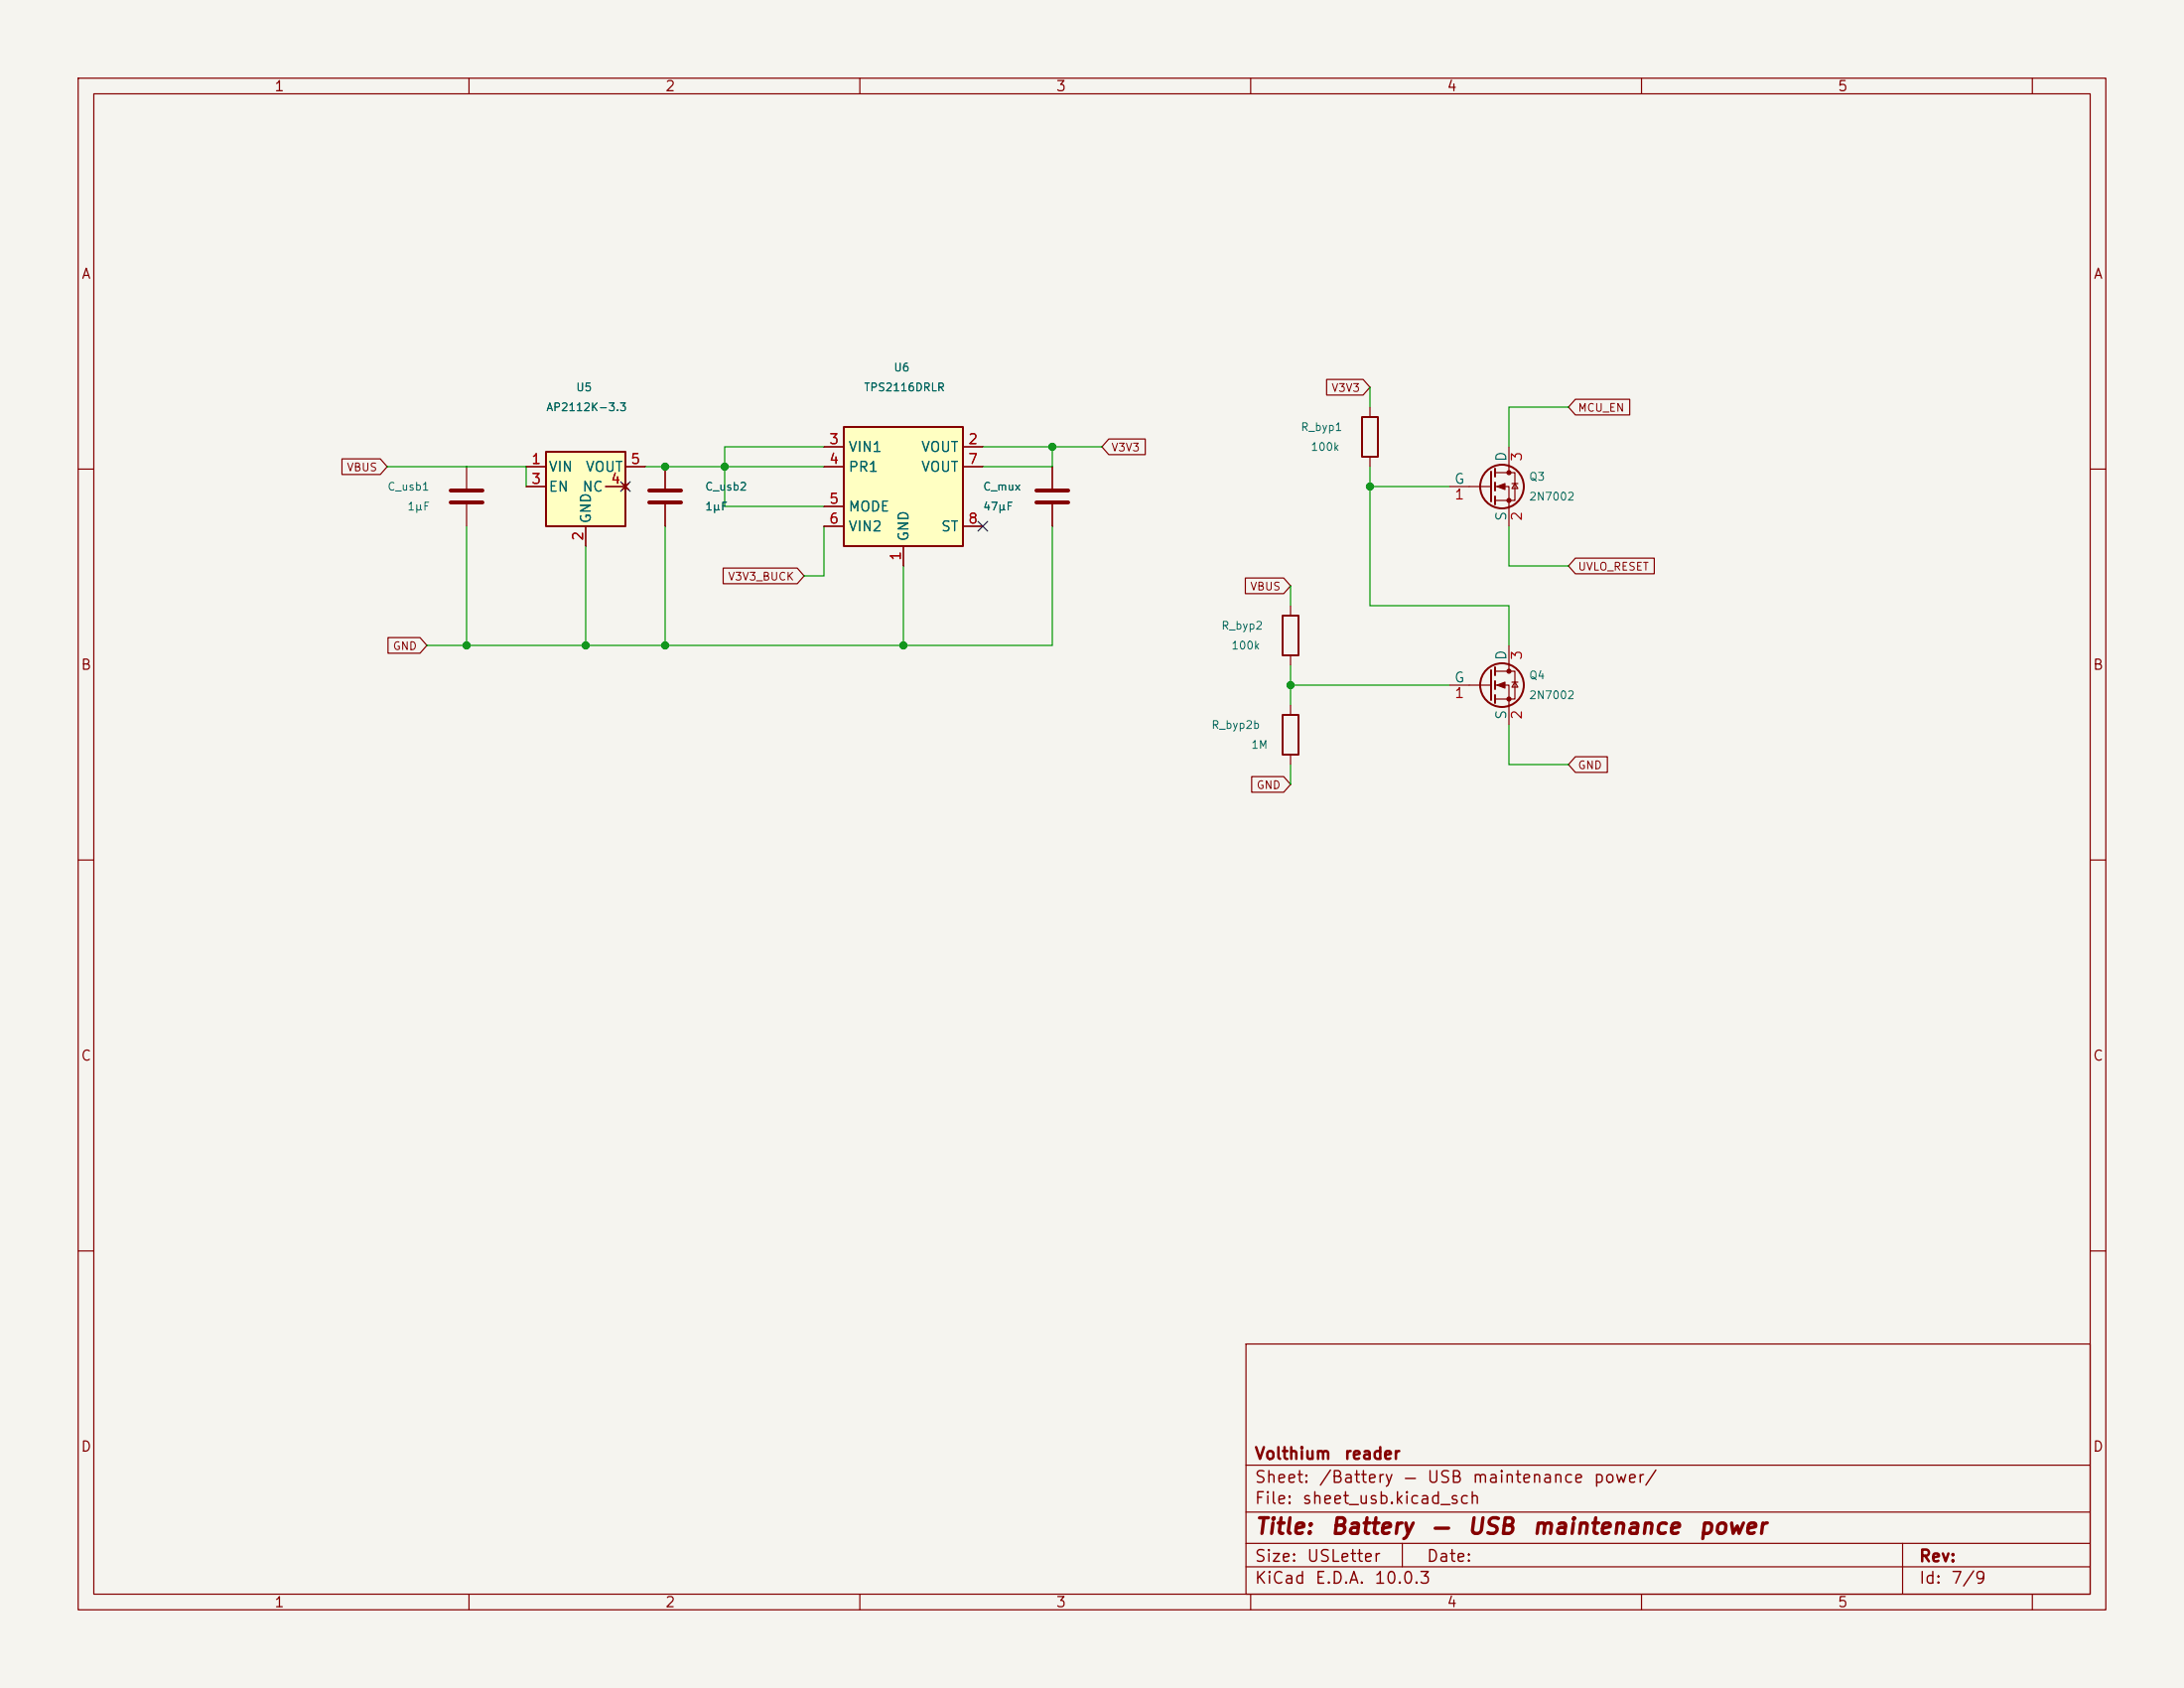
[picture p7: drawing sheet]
<svg xmlns="http://www.w3.org/2000/svg" width="279mm" height="216mm" viewBox="0 0 279 216" stroke-linecap="round" stroke-linejoin="round" font-family="sans-serif">
<path d="M0 0h279.4v215.9h-279.4z" fill="#f5f4ef" stroke="#f5f4ef" stroke-width=".13"/>
<g fill="none" stroke="#840000" stroke-width=".15">
<path d="M10 10h259.4v195.9h-259.4zM12 12h255.4v191.9h-255.4zM60 10v2M110 10v2M160 10v2M210 10v2M260 10v2M59.7 59.7v2.8M134.6 59.7v2.8M175.3 52.1v1.2M175.3 58.4v1.3M10 60h2"/>
<path d="M59.7 64.5v2.8M134.6 64.5v2.8M267.4 60h2M165.1 90.2v1.2M165.1 96.5v1.3M185.4 87.6h5.4M191.3 85.9h2.5v3.5h-2.5M191.3 87.6h1.7v5.1M193 82.6v3.3M193.4 87.2h.8M193.8 87.2l.4 .7h-.8zM10 110h2"/>
<path d="M267.4 110h2M10 160h2M159.4 171.9h108v32h-108zM267.4 160h2M159.4 197.4h108M159.4 193.4h108M159.4 187.4h108M179.4 197.4v3M243.4 197.4v6.5M60 203.9v2M110 203.9v2M159.4 200.4h108"/>
<path d="M160 203.9v2M210 203.9v2M260 203.9v2"/>
</g>
<path d="M57.7 62.7h4M57.7 64.3h4M132.6 62.7h4.1M132.6 64.3h4.1" fill="none" stroke="#840000" stroke-width=".51"/>
<g fill="none" stroke="#840000" stroke-width=".25">
<path d="M174.2 53.3h2.1v5.1h-2.1zM164.1 91.4h2v5.1h-2zM190.8 85.7v3.8M191.3 85.3v1.1M191.3 87.1v1M191.3 88.9v1"/>
<circle cx="192.2" cy="87.6" r="2.79"/>
</g>
<g fill="#840000" stroke="#840000" stroke-width=".15">
<path d="M191.5 87.6l1-.4v.8z"/>
<circle cx="193" cy="85.9" r=".25"/>
<circle cx="193" cy="89.4" r=".25"/>
</g>
<path d="M69.8 57.8h10.2v9.5h-10.2z" fill="#ffffc2"/>
<g fill="none" stroke="#840000" stroke-width=".25">
<path d="M69.8 57.8h10.2v9.5h-10.2zM191.3 59.9v1.1M164.1 78.7h2v5.1h-2zM190.8 60.3v3.8M191.3 61.7v1M191.3 63.5v1"/>
<circle cx="192.2" cy="62.2" r="2.79"/>
</g>
<g fill="none" stroke="#840000" stroke-width=".15">
<path d="M67.3 59.7h2.5M80 59.7h2.5M85.1 59.7v2.8M193 57.2v3.3M67.3 62.2h2.5M74.9 67.3v2.6M77.5 62.2h2.5M79.6 61.8l.8 .8M80.4 61.8l-.8 .8M85.1 64.5v2.8M165.1 77.5v1.2M185.4 62.2h5.4"/>
<path d="M191.3 60.5h2.5v3.5h-2.5M191.3 62.2h1.7v5.1M193.4 61.8h.8M193.8 61.8l.4 .7h-.8zM165.1 83.8v1.3"/>
</g>
<path d="M83.1 62.7h4M83.1 64.3h4" fill="none" stroke="#840000" stroke-width=".51"/>
<g fill="#840000" stroke="#840000" stroke-width=".15">
<path d="M191.5 62.2l1-.4v.8z"/>
<circle cx="193" cy="60.5" r=".25"/>
<circle cx="193" cy="64" r=".25"/>
</g>
<path d="M107.9 54.6h15.3v15.3h-15.3z" fill="#ffffc2"/>
<path d="M107.9 54.6h15.3v15.3h-15.3z" fill="none" stroke="#840000" stroke-width=".25"/>
<g fill="none" stroke="#840000" stroke-width=".15">
<path d="M43.7 58.7h5l.8 1-.8 1h-5zM67.3 59.7h2.5M80 59.7h2.5M85.1 59.7v2.8M105.4 59.7h2.5M105.4 57.2h2.5M123.2 59.7h2.5M123.2 57.2h2.5M134.6 59.7v2.8M141.8 56.1h4.7v2.1h-4.7l-.8-1zM169.7 48.5h4.7l.9 1-.9 1h-4.7zM201.5 51.1h7v2h-7l-.8-1z"/>
<path d="M67.3 62.2h2.5M74.9 67.3v2.6M77.5 62.2h2.5M79.6 61.8l.8 .8M80.4 61.8l-.8 .8M85.1 64.5v2.8M92.5 72.7h9.5l.9 1-.9 1h-9.5zM105.4 64.8h2.5M105.4 67.3h2.5M115.6 69.9v2.5M123.2 67.3h2.5M134.6 64.5v2.8"/>
<path d="M159.3 73.9h4.9l.9 1-.9 1h-4.9zM201.5 71.4h10.1v2h-10.1l-.8-1zM49.6 81.5h4.1l.9 1.1-.9 1h-4.1zM160.1 99.3h4.1l.9 1-.9 1h-4.1zM201.5 96.8h4.1v2h-4.1l-.8-1z"/>
</g>
<g fill="none" stroke="#009600" stroke-width=".15">
<path d="M49.5 59.7h17.8v2.5M82.5 59.7h22.9M105.4 57.2h-12.7v7.6h12.7M125.7 57.2h15.3M134.6 57.2v2.5h-8.9M175.3 49.5v2.6M175.3 59.7v17.8h17.7v5.1M200.7 52.1h-7.7v5.1M59.7 67.3v15.3M74.9 69.9v12.7M85.1 67.3v15.3M105.4 67.3v6.4h-2.5"/>
<path d="M115.6 72.4v10.2M134.6 67.3v15.3h-80M165.1 74.9v2.6M175.3 62.2h10.1M193 67.3v5.1h7.7M165.1 87.6h20.3M165.1 85.1v5.1M165.1 97.8v2.5M193 92.7v5.1h7.7"/>
</g>
<path d="M79.4 61.6l1.2 1.2M80.6 61.6l-1.2 1.2M125.1 66.7l1.2 1.2M126.3 66.7l-1.2 1.2" fill="none" stroke="#000084" stroke-width=".15"/>
<g fill="#009600" stroke="#009600" stroke-width=".13">
<circle cx="74.9" cy="82.6" r=".46"/>
<circle cx="85.1" cy="82.6" r=".46"/>
<circle cx="59.7" cy="82.6" r=".46"/>
<circle cx="92.7" cy="59.7" r=".46"/>
<circle cx="85.1" cy="59.7" r=".46"/>
<circle cx="134.6" cy="57.2" r=".46"/>
<circle cx="115.6" cy="82.6" r=".46"/>
<circle cx="175.3" cy="62.2" r=".46"/>
<circle cx="165.1" cy="87.6" r=".46"/>
</g>
<g font-size="2" fill="#840000">
<text x="160.4" y="196.7">Title:</text>
<text x="170.1" y="196.7">Battery</text>
<text x="183" y="196.7">—</text>
<text x="187.6" y="196.7">USB</text>
<text x="195.9" y="196.7">maintenance</text>
<text x="217.2" y="196.7">power</text>
</g>
<g font-size="1.5" fill="#840000">
<text x="160.4" y="190">Sheet:</text>
<text x="160.4" y="187">Volthium</text>
<text x="168.6" y="190">/Battery</text>
<text x="171.9" y="187">reader</text>
<text x="179.4" y="190">—</text>
<text x="182.4" y="190">USB</text>
<text x="188.2" y="190">maintenance</text>
<text x="203.8" y="190">power/</text>
<text x="160.4" y="192.7">File:</text>
<text x="166.5" y="192.7">sheet_usb.kicad_sch</text>
<text x="160.4" y="202.9">KiCad</text>
<text x="160.4" y="200.1">Size:</text>
<text x="167.1" y="200.1">USLetter</text>
<text x="168.1" y="202.9">E.D.A.</text>
<text x="175.7" y="202.9">10.0.3</text>
<text x="182.4" y="200.1">Date:</text>
<text x="245.4" y="200.1">Rev:</text>
<text x="245.4" y="202.9">Id:</text>
<text x="249.5" y="202.9">7/9</text>
</g>
<g font-size="1.3" fill="#840000">
<text x="35" y="12">1</text>
<text x="85" y="12">2</text>
<text x="135" y="12">3</text>
<text x="185" y="12">4</text>
<text x="235" y="12">5</text>
<text x="10.3" y="36">A</text>
<text x="267.7" y="36">A</text>
<text x="10.3" y="86">B</text>
<text x="267.7" y="86">B</text>
<text x="10.3" y="136">C</text>
<text x="267.7" y="136">C</text>
<text x="10.3" y="186">D</text>
<text x="267.7" y="186">D</text>
<text x="35" y="205.9">1</text>
<text x="85" y="205.9">2</text>
<text x="135" y="205.9">3</text>
<text x="185" y="205.9">4</text>
<text x="235" y="205.9">5</text>
</g>
<g font-size="1.3" fill="#a90000">
<text x="67.9" y="59.7">1</text>
<text x="80.6" y="59.7">5</text>
<text x="106" y="57.1">3</text>
<text x="106" y="59.7">4</text>
<text x="123.8" y="59.7">7</text>
<text x="123.8" y="57.1">2</text>
<text x="195" y="59.1" transform="rotate(-90 195 59.1)">3</text>
<text x="67.9" y="62.2">3</text>
<text x="78" y="62.2">4</text>
<text x="106" y="64.7">5</text>
<text x="186" y="64.2">1</text>
<text x="74.9" y="69.3" transform="rotate(-90 74.9 69.3)">2</text>
<text x="106" y="67.3">6</text>
<text x="115.5" y="71.8" transform="rotate(-90 115.5 71.8)">1</text>
<text x="123.8" y="67.3">8</text>
<text x="195" y="66.7" transform="rotate(-90 195 66.7)">2</text>
<text x="186" y="89.6">1</text>
<text x="195" y="84.5" transform="rotate(-90 195 84.5)">3</text>
<text x="195" y="92.1" transform="rotate(-90 195 92.1)">2</text>
</g>
<g font-size="1.3" fill="#006464">
<text x="108.5" y="58.1">VIN1</text>
<text x="117.8" y="58.1">VOUT</text>
<text x="193" y="59.2" transform="rotate(-90 193 59.2)">D</text>
<text x="70.1" y="60.7">VIN</text>
<text x="70.1" y="63.2">EN</text>
<text x="74.4" y="63.2">NC</text>
<text x="74.8" y="60.7">VOUT</text>
<text x="108.5" y="60.7">PR1</text>
<text x="108.5" y="65.7">MODE</text>
<text x="117.8" y="60.7">VOUT</text>
<text x="186" y="62.2">G</text>
<text x="75.9" y="67.1" transform="rotate(-90 75.9 67.1)">GND</text>
<text x="108.5" y="68.3">VIN2</text>
<text x="116.5" y="69.3" transform="rotate(-90 116.5 69.3)">GND</text>
<text x="120.3" y="68.3">ST</text>
<text x="193" y="66.7" transform="rotate(-90 193 66.7)">S</text>
<text x="186" y="87.6">G</text>
<text x="193" y="84.6" transform="rotate(-90 193 84.6)">D</text>
<text x="193" y="92.1" transform="rotate(-90 193 92.1)">S</text>
</g>
<g font-size="1" fill="#006464">
<text x="114.3" y="47.8">U6</text>
<text x="69.8" y="52.8">AP2112K-3.3</text>
<text x="73.6" y="50.3">U5</text>
<text x="110.4" y="50.3">TPS2116DRLR</text>
<text x="166.3" y="55.4">R_byp1</text>
<text x="167.6" y="57.9">100k</text>
<text x="49.5" y="63">C_usb1</text>
<text x="52" y="65.5">1µF</text>
<text x="90.1" y="65.5">1µF</text>
<text x="90.1" y="63">C_usb2</text>
<text x="125.7" y="63">C_mux</text>
<text x="125.7" y="65.5">47µF</text>
<text x="195.5" y="61.7">Q3</text>
<text x="195.5" y="64.3">2N7002</text>
<text x="156.2" y="80.8">R_byp2</text>
<text x="157.4" y="83.3">100k</text>
<text x="195.5" y="87.1">Q4</text>
<text x="195.5" y="89.7">2N7002</text>
<text x="154.9" y="93.5">R_byp2b</text>
<text x="160" y="96">1M</text>
</g>
<g font-size="1" fill="#840000">
<text x="170.3" y="50.4">V3V3</text>
<text x="201.8" y="52.9">MCU_EN</text>
<text x="142.1" y="58">V3V3</text>
<text x="44.3" y="60.5">VBUS</text>
<text x="93.1" y="74.5">V3V3_BUCK</text>
<text x="159.9" y="75.8">VBUS</text>
<text x="201.8" y="73.2">UVLO_RESET</text>
<text x="50.2" y="83.4">GND</text>
<text x="160.7" y="101.2">GND</text>
<text x="201.8" y="98.6">GND</text>
</g>
</svg>
